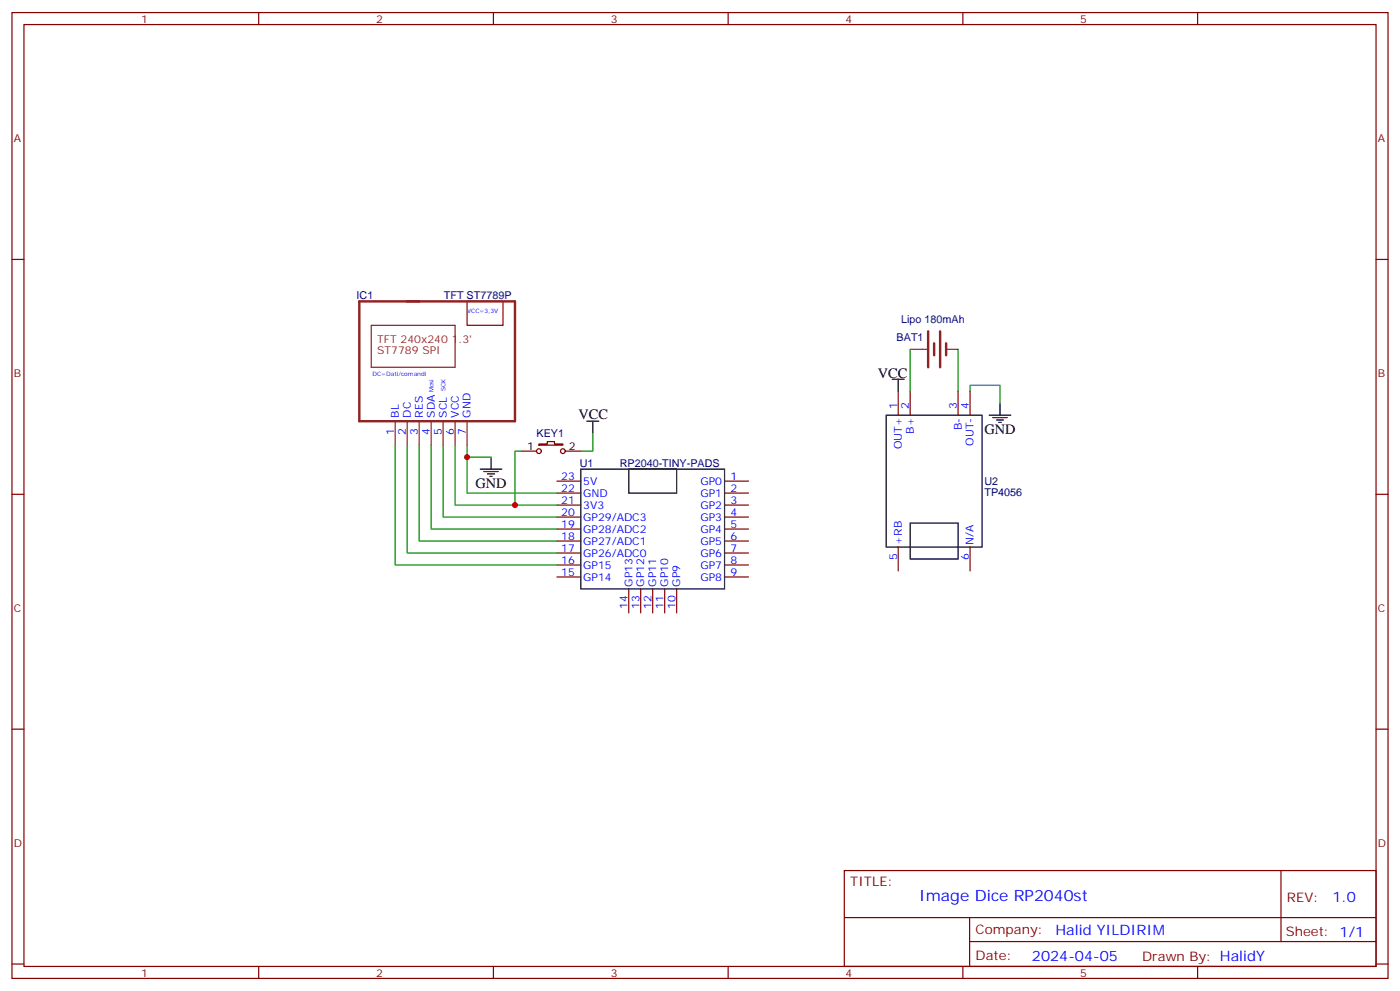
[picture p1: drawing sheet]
<svg xmlns="http://www.w3.org/2000/svg" width="412mm" height="292mm" viewBox="0 0 412 292" stroke-linecap="round" stroke-linejoin="round" font-family="sans-serif">
<g fill="none" stroke="#870000" stroke-width=".35">
<path d="M3.5 3.7h405.4v284.3h-405.4zM7.1 7.2h398.2v277.3h-398.2zM76.2 3.7v3.5M145.3 3.7v3.5M214.5 3.7v3.5M283.6 3.7v3.5M352.8 3.7v3.5M3.5 76.4h3.6M405.3 76.4h3.6M264.6 115.2v7M268.1 115.2v7M282.2 115.2v7"/>
<path d="M285.8 115.2v7M153.5 132.8h4.5M158.7 130.7h2.5v-.7h2.1v.7h2.5v.4h-7.1zM166.5 132.8h4.6M3.5 145.5h3.6M164 141.6h7.1M164 145.2h7.1M164 148.7h7.1M164 152.2h7.1M164 155.8h7.1M164 159.3h7.1M213.4 141.6h7.1"/>
<path d="M213.4 145.2h7.1M213.4 148.7h7.1M213.4 152.2h7.1M213.4 155.8h7.1M213.4 159.3h7.1M405.3 145.5h3.6M164 162.8h7.1M164 166.3h7.1M164 169.9h7.1M185.2 173.4v7M188.7 173.4v7M192.3 173.4v7"/>
<path d="M195.8 173.4v7M199.3 173.4v7M213.4 162.8h7.1M213.4 166.3h7.1M213.4 169.9h7.1M264.6 161v7.1M285.8 161v7.1M3.5 214.7h3.6M405.3 214.7h3.6M248.7 256.3h156.6v28.2h-156.6zM377.3 256.3v20.9M248.7 270.1h156.5"/>
<path d="M285.6 277.2h119.6M285.6 270.1v14.2M3.5 283.8h3.6M76.2 284.5v3.5M145.3 284.5v3.5M214.5 284.5v3.5M283.6 284.5v3.5M352.8 284.5v3.5M405.3 283.8h3.6"/>
<circle cx="158.8" cy="132.8" r=".71"/>
<circle cx="165.8" cy="132.8" r=".71"/>
</g>
<g fill="none" stroke="#000" stroke-width=".35">
<path d="M262.8 111.7h3.5M264.6 111.7v3.5M294.6 118.7v3.5M141.5 138.1h6.3M142.5 138.8h4.3M143.6 139.5h2.1M144.6 134.6v3.5M171.1 138.1h42.3v35.3h-42.3zM172.9 124h3.5M174.6 124v3.5M185.2 138.1h14.1v7.1h-14.1zM261.1 122.2h28.2v38.8h-28.2z"/>
<path d="M291.4 122.2h6.3M292.5 122.9h4.2M293.5 123.6h2.1M294.2 124.4h.7M144.3 140.2h.7M268.1 154h14.1v10.6h-14.1z"/>
</g>
<path d="M109.4 95.8h24.7v12.3h-24.7zM268.1 102.8h4.9M278.7 102.8h3.5M116.4 124v7.1M119.9 124v7.1M123.5 124v7.1M127 124v7.1M130.5 124v7.1M134.1 124v7.1M137.6 124v7.1" fill="none" stroke="#8c2424" stroke-width=".35"/>
<path d="M137.6 88.7h10.6v7.1h-10.6z" fill="none" stroke="#900" stroke-width=".35"/>
<path d="M105.8 88.7h45.9v35.3h-45.9zM273.4 97.5v10.6M276.9 97.5v10.6M275.2 101.1v3.5M278.7 101.1v3.5" fill="none" stroke="#8c2424" stroke-width=".71"/>
<g fill="none" stroke="#008700" stroke-width=".35">
<path d="M268.1 102.8v12.4M282.2 102.8v12.4M285.8 115.2v-1.8h8.8v5.3M116.4 131.1v35.2h47.6M119.9 131.1v31.7h44.1M123.5 131.1v28.2h40.5M127 131.1v24.7h37M130.5 131.1v21.1h33.5M134.1 131.1v17.6h29.9M137.6 131.1v14.1h26.4M137.6 134.6h7M153.5 132.8h-1.8v15.9"/>
<path d="M174.6 127.5v5.3h-3.5"/>
</g>
<g fill="#c00">
<circle cx="137.6" cy="134.6" r=".88"/>
<circle cx="151.7" cy="148.7" r=".88"/>
</g>
<text font-size="4.6" fill="#00f" x="270.8" y="265.3">Image Dice RP2040st</text>
<g font-size="4.2">
<text x="258.6" y="111.3">VCC</text>
<text x="170.4" y="123.3">VCC</text>
<text x="290" y="127.9">GND</text>
<text x="140.1" y="143.8">GND</text>
</g>
<g font-size="4.2" fill="#00f">
<text x="392.5" y="265.6">1.0</text>
<text x="310.9" y="275.1">Halid YILDIRIM</text>
<text x="304" y="282.9">2024-04-05</text>
</g>
<g font-size="3.9" fill="#800">
<text x="250.5" y="260.9">TITLE:</text>
<text x="379.1" y="265.6">REV:</text>
<text x="287.4" y="275.1">Company:</text>
<text x="378.7" y="275.7">Sheet: 1/1</text>
<text x="287.4" y="282.8">Date:</text>
<text x="336.4" y="282.8">Drawn By: HalidY</text>
</g>
<g font-size="3.2" fill="#800">
<text x="41.6" y="6.7">1</text>
<text x="110.8" y="6.7">2</text>
<text x="179.9" y="6.7">3</text>
<text x="249.1" y="6.7">4</text>
<text x="318.2" y="6.7">5</text>
<text x="4.1" y="41.8">A</text>
<text x="405.9" y="41.8">A</text>
<text x="4.1" y="110.9">B</text>
<text x="405.9" y="110.9">B</text>
<text x="4.1" y="180.1">C</text>
<text x="405.9" y="180.1">C</text>
<text x="4.1" y="249.2">D</text>
<text x="405.9" y="249.2">D</text>
<text x="41.6" y="287.5">1</text>
<text x="110.8" y="287.5">2</text>
<text x="179.9" y="287.5">3</text>
<text x="249.1" y="287.5">4</text>
<text x="318.2" y="287.5">5</text>
</g>
<g font-size="3.2" fill="#000080">
<text x="105" y="88.1">IC1</text>
<text x="130.8" y="88.1">TFT ST7789P</text>
<text x="265.5" y="95.2">Lipo 180mAh</text>
<text x="264.1" y="100.5">BAT1</text>
<text x="158.1" y="128.7">KEY1</text>
<text x="170.8" y="137.5">U1</text>
<text x="182.6" y="137.5">RP2040-TINY-PADS</text>
<text x="290" y="142.8">U2</text>
<text x="290" y="146">TP4056</text>
</g>
<g font-size="3.2" fill="#8d2323">
<text x="111.1" y="101.1">TFT 240x240 1.3'</text>
<text x="111.1" y="104.2">ST7789 SPI</text>
</g>
<g font-size="3.2" fill="#00f">
<text x="117.5" y="122.9" transform="rotate(-90 117.5 122.9)">BL</text>
<text x="121" y="122.9" transform="rotate(-90 121 122.9)">DC</text>
<text x="124.5" y="122.9" transform="rotate(-90 124.5 122.9)">RES</text>
<text x="128.1" y="122.9" transform="rotate(-90 128.1 122.9)">SDA</text>
<text x="131.6" y="122.9" transform="rotate(-90 131.6 122.9)">SCL</text>
<text x="135.1" y="122.9" transform="rotate(-90 135.1 122.9)">VCC</text>
<text x="138.6" y="122.9" transform="rotate(-90 138.6 122.9)">GND</text>
<text x="264.2" y="120.5" transform="rotate(-90 264.2 120.5)">1</text>
<text x="267.8" y="120.5" transform="rotate(-90 267.8 120.5)">2</text>
<text x="281.9" y="120.5" transform="rotate(-90 281.9 120.5)">3</text>
<text x="285.4" y="120.5" transform="rotate(-90 285.4 120.5)">4</text>
<text x="116.1" y="128.1" transform="rotate(-90 116.1 128.1)">1</text>
<text x="119.6" y="128.1" transform="rotate(-90 119.6 128.1)">2</text>
<text x="123.1" y="128.1" transform="rotate(-90 123.1 128.1)">3</text>
<text x="126.6" y="128.1" transform="rotate(-90 126.6 128.1)">4</text>
<text x="130.2" y="128.1" transform="rotate(-90 130.2 128.1)">5</text>
<text x="133.7" y="128.1" transform="rotate(-90 133.7 128.1)">6</text>
<text x="137.2" y="128.1" transform="rotate(-90 137.2 128.1)">7</text>
<text x="269.2" y="127.7" transform="rotate(-90 269.2 127.7)">B+</text>
<text x="283.3" y="126.6" transform="rotate(-90 283.3 126.6)">B-</text>
<text x="286.8" y="131.2" transform="rotate(-90 286.8 131.2)">OUT-</text>
<text x="265.6" y="132.3" transform="rotate(-90 265.6 132.3)">OUT+</text>
<text x="165.3" y="141.3">23</text>
<text x="171.8" y="142.7">5V</text>
<text x="206.3" y="142.7">GP0</text>
<text x="215.2" y="141.3">1</text>
<text x="165.3" y="148.3">21</text>
<text x="165.3" y="144.8">22</text>
<text x="171.8" y="149.8">3V3</text>
<text x="171.8" y="146.2">GND</text>
<text x="206.3" y="146.2">GP1</text>
<text x="206.3" y="149.8">GP2</text>
<text x="215.2" y="144.8">2</text>
<text x="215.2" y="148.3">3</text>
<text x="165.3" y="155.4">19</text>
<text x="165.3" y="151.9">20</text>
<text x="171.8" y="153.3">GP29/ADC3</text>
<text x="206.3" y="153.3">GP3</text>
<text x="215.2" y="151.9">4</text>
<text x="215.2" y="155.4">5</text>
<text x="165.3" y="158.9">18</text>
<text x="171.8" y="160.3">GP27/ADC1</text>
<text x="171.8" y="156.8">GP28/ADC2</text>
<text x="206.3" y="156.8">GP4</text>
<text x="206.3" y="160.3">GP5</text>
<text x="215.2" y="158.9">6</text>
<text x="265.6" y="160.3" transform="rotate(-90 265.6 160.3)">+RB</text>
<text x="286.8" y="160.3" transform="rotate(-90 286.8 160.3)">N/A</text>
<text x="165.3" y="166">16</text>
<text x="165.3" y="162.5">17</text>
<text x="171.8" y="167.4">GP15</text>
<text x="171.8" y="163.9">GP26/ADC0</text>
<text x="206.3" y="163.9">GP6</text>
<text x="206.3" y="167.4">GP7</text>
<text x="215.2" y="162.5">7</text>
<text x="215.2" y="166">8</text>
<text x="264.2" y="164.8" transform="rotate(-90 264.2 164.8)">5</text>
<text x="285.4" y="164.8" transform="rotate(-90 285.4 164.8)">6</text>
<text x="165.3" y="169.5">15</text>
<text x="171.8" y="170.9">GP14</text>
<text x="186.3" y="172.7" transform="rotate(-90 186.3 172.7)">GP13</text>
<text x="189.8" y="172.7" transform="rotate(-90 189.8 172.7)">GP12</text>
<text x="193.3" y="172.7" transform="rotate(-90 193.3 172.7)">GP11</text>
<text x="196.8" y="172.7" transform="rotate(-90 196.8 172.7)">GP10</text>
<text x="200.4" y="172.7" transform="rotate(-90 200.4 172.7)">GP9</text>
<text x="206.3" y="170.9">GP8</text>
<text x="215.2" y="169.5">9</text>
<text x="184.9" y="179.2" transform="rotate(-90 184.9 179.2)">14</text>
<text x="188.4" y="179.2" transform="rotate(-90 188.4 179.2)">13</text>
<text x="191.9" y="179.2" transform="rotate(-90 191.9 179.2)">12</text>
<text x="195.4" y="179.2" transform="rotate(-90 195.4 179.2)">11</text>
<text x="199" y="179.2" transform="rotate(-90 199 179.2)">10</text>
</g>
<g font-size="3.2">
<text x="155.3" y="132.5">1</text>
<text x="167.6" y="132.5">2</text>
</g>
<g font-size="1.8" fill="#00f">
<text x="137.6" y="92.3">VCC=3,3V</text>
<text x="109.7" y="110.6">DC=Dati/comandi</text>
<text x="127.7" y="115.5" transform="rotate(-90 127.7 115.5)">Mosi</text>
<text x="131.2" y="115.2" transform="rotate(-90 131.2 115.2)">SCK</text>
</g>
</svg>
